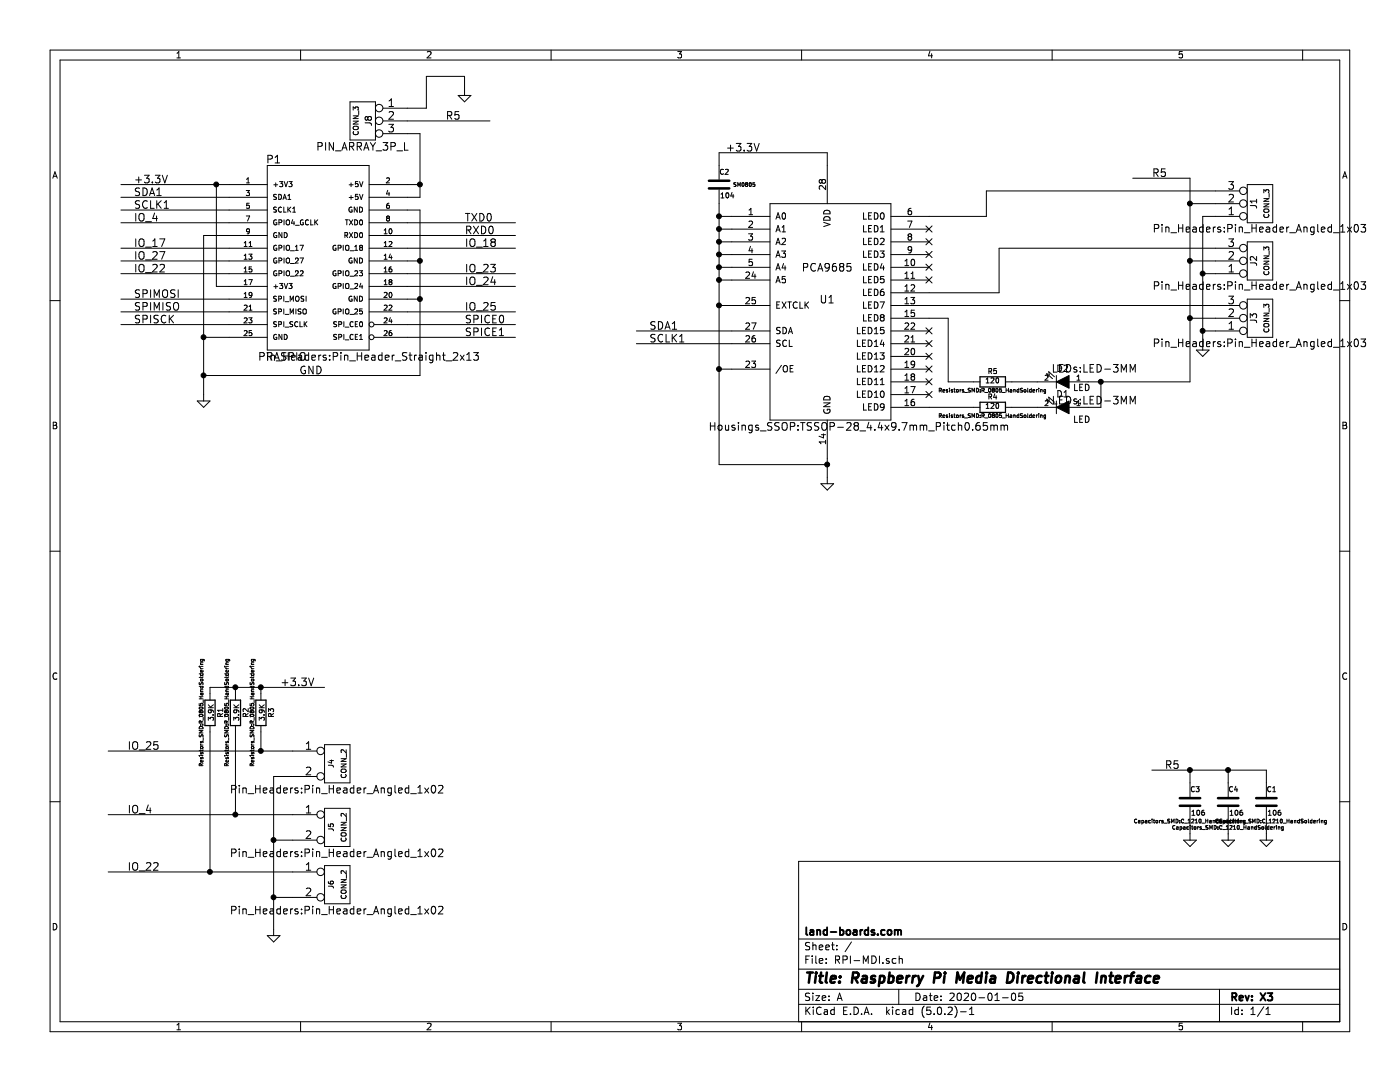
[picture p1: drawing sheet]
EESchema Schematic File Version 4
LIBS:RPI-MDI-cache
EELAYER 26 0
EELAYER END
$Descr A 11000 8500
encoding utf-8
Sheet 1 1
Title "Raspberry Pi Media Directional Interface"
Date "2020-01-05"
Rev "X3"
Comp "land-boards.com"
Comment1 ""
Comment2 ""
Comment3 ""
Comment4 ""
$EndDescr
$Comp
L RPI-MDI-rescue:RASPIO P1
U 1 1
P 2500 2050
F 0 "P1" H 2150 2850 60  0000 C CNN
F 1 "RASPIO" H 2250 1300 60  0000 C CNN
F 2 "Pin_Headers:Pin_Header_Straight_2x13" H 2900 1300 60  0000 C CNN
F 3 "" H 2500 2050 60  0000 C CNN
	1    2500 2050
	1    0    0    -1  
$EndComp
Text Label 2350 2950 0    60   ~ 0
GND
Text Label 1050 1450 0    60   ~ 0
+3.3V
Text Label 1050 1550 0    60   ~ 0
SDA1
Text Label 1050 1650 0    60   ~ 0
SCLK1
Text Label 1050 1750 0    60   ~ 0
IO_4
Text Label 3650 1750 0    60   ~ 0
TXD0
Text Label 3650 1850 0    60   ~ 0
RXD0
Text Label 3650 1950 0    60   ~ 0
IO_18
Text Label 3650 2150 0    60   ~ 0
IO_23
Text Label 3650 2250 0    60   ~ 0
IO_24
Text Label 1050 1950 0    60   ~ 0
IO_17
Text Label 1050 2050 0    60   ~ 0
IO_27
Text Label 1050 2150 0    60   ~ 0
IO_22
Text Label 3650 2450 0    60   ~ 0
IO_25
Text Label 1050 2350 0    60   ~ 0
SPIMOSI
Text Label 1050 2450 0    60   ~ 0
SPIMISO
Text Label 1050 2550 0    60   ~ 0
SPISCK
Text Label 3650 2550 0    60   ~ 0
SPICE0
Text Label 3650 2650 0    60   ~ 0
SPICE1
Text Label 5100 2600 0    60   ~ 0
SDA1
Text Label 5100 2700 0    60   ~ 0
SCLK1
Text Label 3500 950  0    60   ~ 0
R5
$Comp
L RPI-MDI-rescue:CONN_3 J1
U 1 1
P 9900 1600
F 0 "J1" V 9850 1600 50  0000 C CNN
F 1 "CONN_3" V 9950 1600 40  0000 C CNN
F 2 "Pin_Headers:Pin_Header_Angled_1x03" H 9900 1800 60  0000 C CNN
F 3 "" H 9900 1600 60  0000 C CNN
	1    9900 1600
	1    0    0    1   
$EndComp
$Comp
L RPI-MDI-rescue:CONN_3 J2
U 1 1
P 9900 2050
F 0 "J2" V 9850 2050 50  0000 C CNN
F 1 "CONN_3" V 9950 2050 40  0000 C CNN
F 2 "Pin_Headers:Pin_Header_Angled_1x03" H 9900 2250 60  0000 C CNN
F 3 "" H 9900 2050 60  0000 C CNN
	1    9900 2050
	1    0    0    1   
$EndComp
$Comp
L RPI-MDI-rescue:CONN_3 J3
U 1 1
P 9900 2500
F 0 "J3" V 9850 2500 50  0000 C CNN
F 1 "CONN_3" V 9950 2500 40  0000 C CNN
F 2 "Pin_Headers:Pin_Header_Angled_1x03" H 9900 2700 60  0000 C CNN
F 3 "" H 9900 2500 60  0000 C CNN
	1    9900 2500
	1    0    0    1   
$EndComp
$Comp
L RPI-MDI-rescue:PCA9685 U1
U 1 1
P 6500 2350
F 0 "U1" H 6500 2350 60  0000 C CNN
F 1 "PCA9685" H 6500 2600 60  0000 C CNN
F 2 "Housings_SSOP:TSSOP-28_4.4x9.7mm_Pitch0.65mm" H 6750 1350 60  0000 C CNN
F 3 "" H 6500 2350 60  0000 C CNN
	1    6500 2350
	1    0    0    -1  
$EndComp
$Comp
L power:GND #PWR01
U 1 1
P 6500 3750
F 0 "#PWR01" H 6500 3750 30  0001 C CNN
F 1 "GND" H 6500 3680 30  0001 C CNN
F 2 "" H 6500 3750 60  0000 C CNN
F 3 "" H 6500 3750 60  0000 C CNN
	1    6500 3750
	1    0    0    -1  
$EndComp
$Comp
L power:GND #PWR02
U 1 1
P 1600 3100
F 0 "#PWR02" H 1600 3100 30  0001 C CNN
F 1 "GND" H 1600 3030 30  0001 C CNN
F 2 "" H 1600 3100 60  0000 C CNN
F 3 "" H 1600 3100 60  0000 C CNN
	1    1600 3100
	1    0    0    -1  
$EndComp
$Comp
L RPI-MDI-rescue:CONN_2 J4
U 1 1
P 2650 6000
F 0 "J4" V 2600 6000 40  0000 C CNN
F 1 "CONN_2" V 2700 6000 40  0000 C CNN
F 2 "Pin_Headers:Pin_Header_Angled_1x02" H 2650 5800 60  0000 C CNN
F 3 "" H 2650 6000 60  0000 C CNN
	1    2650 6000
	1    0    0    -1  
$EndComp
$Comp
L RPI-MDI-rescue:CONN_2 J5
U 1 1
P 2650 6500
F 0 "J5" V 2600 6500 40  0000 C CNN
F 1 "CONN_2" V 2700 6500 40  0000 C CNN
F 2 "Pin_Headers:Pin_Header_Angled_1x02" H 2650 6300 60  0000 C CNN
F 3 "" H 2650 6500 60  0000 C CNN
	1    2650 6500
	1    0    0    -1  
$EndComp
$Comp
L RPI-MDI-rescue:CONN_2 J6
U 1 1
P 2650 6950
F 0 "J6" V 2600 6950 40  0000 C CNN
F 1 "CONN_2" V 2700 6950 40  0000 C CNN
F 2 "Pin_Headers:Pin_Header_Angled_1x02" H 2650 6750 60  0000 C CNN
F 3 "" H 2650 6950 60  0000 C CNN
	1    2650 6950
	1    0    0    -1  
$EndComp
$Comp
L Device:R R3
U 1 1
P 2050 5600
F 0 "R3" V 2130 5600 40  0000 C CNN
F 1 "3.9K" V 2057 5601 40  0000 C CNN
F 2 "Resistors_SMD:R_0805_HandSoldering" V 1980 5600 30  0000 C CNN
F 3 "~" H 2050 5600 30  0000 C CNN
	1    2050 5600
	1    0    0    -1  
$EndComp
$Comp
L Device:R R2
U 1 1
P 1850 5600
F 0 "R2" V 1930 5600 40  0000 C CNN
F 1 "3.9K" V 1857 5601 40  0000 C CNN
F 2 "Resistors_SMD:R_0805_HandSoldering" V 1780 5600 30  0000 C CNN
F 3 "~" H 1850 5600 30  0000 C CNN
	1    1850 5600
	1    0    0    -1  
$EndComp
$Comp
L Device:R R1
U 1 1
P 1650 5600
F 0 "R1" V 1730 5600 40  0000 C CNN
F 1 "3.9K" V 1657 5601 40  0000 C CNN
F 2 "Resistors_SMD:R_0805_HandSoldering" V 1580 5600 30  0000 C CNN
F 3 "~" H 1650 5600 30  0000 C CNN
	1    1650 5600
	1    0    0    -1  
$EndComp
Text Label 2200 5400 0    60   ~ 0
+3.3V
$Comp
L power:GND #PWR03
U 1 1
P 2150 7300
F 0 "#PWR03" H 2150 7300 30  0001 C CNN
F 1 "GND" H 2150 7230 30  0001 C CNN
F 2 "" H 2150 7300 60  0000 C CNN
F 3 "" H 2150 7300 60  0000 C CNN
	1    2150 7300
	1    0    0    -1  
$EndComp
Text Label 1000 6850 0    60   ~ 0
IO_22
$Comp
L Device:R R4
U 1 1
P 7800 3200
F 0 "R4" V 7880 3200 40  0000 C CNN
F 1 "120" V 7807 3201 40  0000 C CNN
F 2 "Resistors_SMD:R_0805_HandSoldering" V 7730 3200 30  0000 C CNN
F 3 "~" H 7800 3200 30  0000 C CNN
	1    7800 3200
	0    -1   -1   0   
$EndComp
$Comp
L Device:R R5
U 1 1
P 7800 3000
F 0 "R5" V 7880 3000 40  0000 C CNN
F 1 "120" V 7807 3001 40  0000 C CNN
F 2 "Resistors_SMD:R_0805_HandSoldering" V 7730 3000 30  0000 C CNN
F 3 "~" H 7800 3000 30  0000 C CNN
	1    7800 3000
	0    -1   -1   0   
$EndComp
$Comp
L RPI-MDI-rescue:LED D1
U 1 1
P 8350 3200
F 0 "D1" H 8350 3100 50  0000 C CNN
F 1 "LED" H 8200 3300 50  0000 C CNN
F 2 "LEDs:LED-3MM" H 8100 3150 60  0000 C CNN
F 3 "~" H 8350 3200 60  0000 C CNN
	1    8350 3200
	-1   0    0    1   
$EndComp
$Comp
L RPI-MDI-rescue:LED D2
U 1 1
P 8350 3000
F 0 "D2" H 8350 2900 50  0000 C CNN
F 1 "LED" H 8200 3050 50  0000 C CNN
F 2 "LEDs:LED-3MM" H 8100 2900 60  0000 C CNN
F 3 "~" H 8350 3000 60  0000 C CNN
	1    8350 3000
	-1   0    0    1   
$EndComp
Text Label 1000 5900 0    60   ~ 0
IO_25
Text Label 1000 6400 0    60   ~ 0
IO_4
$Comp
L Device:C C1
U 1 1
P 9950 6300
F 0 "C1" H 9950 6400 40  0000 L CNN
F 1 "106" H 9956 6215 40  0000 L CNN
F 2 "Capacitors_SMD:C_1210_HandSoldering" H 9988 6150 30  0000 C CNN
F 3 "~" H 9950 6300 60  0000 C CNN
	1    9950 6300
	1    0    0    -1  
$EndComp
Text Label 9150 6050 0    60   ~ 0
R5
$Comp
L power:GND #PWR04
U 1 1
P 9950 6550
F 0 "#PWR04" H 9950 6550 30  0001 C CNN
F 1 "GND" H 9950 6480 30  0001 C CNN
F 2 "" H 9950 6550 60  0000 C CNN
F 3 "" H 9950 6550 60  0000 C CNN
	1    9950 6550
	1    0    0    -1  
$EndComp
Text Label 5700 1200 0    60   ~ 0
+3.3V
Text Label 9050 1400 0    60   ~ 0
R5
$Comp
L power:GND #PWR05
U 1 1
P 9450 2700
F 0 "#PWR05" H 9450 2700 30  0001 C CNN
F 1 "GND" H 9450 2630 30  0001 C CNN
F 2 "" H 9450 2700 60  0000 C CNN
F 3 "" H 9450 2700 60  0000 C CNN
	1    9450 2700
	1    0    0    -1  
$EndComp
$Comp
L Device:C C2
U 1 1
P 5650 1450
F 0 "C2" H 5650 1550 40  0000 L CNN
F 1 "104" H 5656 1365 40  0000 L CNN
F 2 "SM0805" H 5850 1450 30  0000 C CNN
F 3 "~" H 5650 1450 60  0000 C CNN
	1    5650 1450
	1    0    0    -1  
$EndComp
$Comp
L Device:C C4
U 1 1
P 9650 6300
F 0 "C4" H 9650 6400 40  0000 L CNN
F 1 "106" H 9656 6215 40  0000 L CNN
F 2 "Capacitors_SMD:C_1210_HandSoldering" H 9650 6100 30  0000 C CNN
F 3 "~" H 9650 6300 60  0000 C CNN
	1    9650 6300
	1    0    0    -1  
$EndComp
$Comp
L power:GND #PWR06
U 1 1
P 9650 6550
F 0 "#PWR06" H 9650 6550 30  0001 C CNN
F 1 "GND" H 9650 6480 30  0001 C CNN
F 2 "" H 9650 6550 60  0000 C CNN
F 3 "" H 9650 6550 60  0000 C CNN
	1    9650 6550
	1    0    0    -1  
$EndComp
$Comp
L Device:C C3
U 1 1
P 9350 6300
F 0 "C3" H 9350 6400 40  0000 L CNN
F 1 "106" H 9356 6215 40  0000 L CNN
F 2 "Capacitors_SMD:C_1210_HandSoldering" H 9350 6150 30  0000 C CNN
F 3 "~" H 9350 6300 60  0000 C CNN
	1    9350 6300
	1    0    0    -1  
$EndComp
$Comp
L power:GND #PWR07
U 1 1
P 9350 6550
F 0 "#PWR07" H 9350 6550 30  0001 C CNN
F 1 "GND" H 9350 6480 30  0001 C CNN
F 2 "" H 9350 6550 60  0000 C CNN
F 3 "" H 9350 6550 60  0000 C CNN
	1    9350 6550
	1    0    0    -1  
$EndComp
$Comp
L RPI-MDI-rescue:CONN_3 J8
U 1 1
P 2850 950
F 0 "J8" V 2800 950 50  0000 C CNN
F 1 "CONN_3" V 2900 950 40  0000 C CNN
F 2 "PIN_ARRAY_3P_L" H 2850 750 60  0000 C CNN
F 3 "" H 2850 950 60  0000 C CNN
	1    2850 950 
	-1   0    0    -1  
$EndComp
Wire Wire Line
	3650 700  3650 600 
Wire Wire Line
	3650 600  3350 600 
Wire Wire Line
	3350 600  3350 850 
Wire Wire Line
	3350 850  3200 850 
Wire Wire Line
	3200 1050 3300 1050
Wire Wire Line
	9350 3000 9350 2500
Wire Wire Line
	9350 2500 9550 2500
Connection ~ 9350 1600
Wire Wire Line
	9550 1600 9350 1600
Connection ~ 8650 3000
Wire Wire Line
	8650 3200 8650 3000
Connection ~ 9350 2500
Connection ~ 9350 6050
Connection ~ 9650 6050
Wire Wire Line
	9350 6450 9350 6550
Wire Wire Line
	9350 6150 9350 6050
Wire Wire Line
	9650 6450 9650 6550
Wire Wire Line
	9650 6050 9650 6150
Wire Wire Line
	5650 1300 5650 1200
Connection ~ 5650 1700
Wire Wire Line
	8650 3200 8550 3200
Wire Wire Line
	9350 1400 8900 1400
Wire Wire Line
	5650 1200 6500 1200
Wire Wire Line
	6500 1200 6500 1300
Wire Wire Line
	9050 6050 9350 6050
Wire Wire Line
	9950 6450 9950 6550
Wire Wire Line
	9950 6050 9950 6150
Wire Wire Line
	7450 2500 7300 2500
Wire Wire Line
	7850 2300 7850 1950
Wire Wire Line
	7300 2300 7850 2300
Wire Wire Line
	7300 2400 9550 2400
Connection ~ 5650 2900
Wire Wire Line
	5650 2900 5750 2900
Connection ~ 5650 2400
Wire Wire Line
	5650 2400 5750 2400
Connection ~ 5650 2200
Wire Wire Line
	5650 2200 5750 2200
Connection ~ 5650 2100
Wire Wire Line
	5650 2100 5750 2100
Connection ~ 5650 2000
Wire Wire Line
	5650 2000 5750 2000
Connection ~ 5650 1900
Wire Wire Line
	5650 1900 5750 1900
Connection ~ 5650 1800
Wire Wire Line
	5650 1800 5750 1800
Connection ~ 6500 3650
Wire Wire Line
	5650 1700 5750 1700
Wire Wire Line
	5650 1600 5650 1700
Wire Wire Line
	5650 3650 6500 3650
Wire Wire Line
	7950 3000 8150 3000
Wire Wire Line
	7950 3200 8150 3200
Wire Wire Line
	7450 3000 7450 2500
Wire Wire Line
	7650 3000 7450 3000
Wire Wire Line
	7300 3200 7650 3200
Wire Wire Line
	7850 1950 9550 1950
Wire Wire Line
	7750 1500 9550 1500
Wire Wire Line
	7750 1700 7750 1500
Wire Wire Line
	7300 1700 7750 1700
Connection ~ 1650 6850
Connection ~ 1850 6400
Connection ~ 2050 5900
Connection ~ 2150 6600
Wire Wire Line
	2300 6600 2150 6600
Connection ~ 2150 7050
Wire Wire Line
	2150 7050 2300 7050
Wire Wire Line
	2150 6100 2150 6600
Wire Wire Line
	2300 6100 2150 6100
Wire Wire Line
	1650 6850 1650 5750
Wire Wire Line
	850  6850 1650 6850
Wire Wire Line
	1850 6400 1850 5750
Wire Wire Line
	850  6400 1850 6400
Wire Wire Line
	2050 5900 2050 5750
Wire Wire Line
	850  5900 2050 5900
Connection ~ 2050 5400
Wire Wire Line
	2050 5400 2050 5450
Connection ~ 1850 5400
Wire Wire Line
	1850 5450 1850 5400
Wire Wire Line
	1650 5400 1650 5450
Wire Wire Line
	1650 5400 1850 5400
Connection ~ 1600 2950
Wire Wire Line
	6500 3600 6500 3650
Connection ~ 9350 2050
Wire Wire Line
	9350 2050 9550 2050
Connection ~ 9450 2150
Wire Wire Line
	9450 2150 9550 2150
Connection ~ 9450 2600
Wire Wire Line
	9450 2600 9550 2600
Wire Wire Line
	9450 1700 9450 2150
Wire Wire Line
	9550 1700 9450 1700
Wire Wire Line
	5750 2700 5000 2700
Wire Wire Line
	5750 2600 5000 2600
Connection ~ 3300 2350
Wire Wire Line
	3300 2350 3200 2350
Connection ~ 3300 2050
Wire Wire Line
	3200 2050 3300 2050
Connection ~ 1600 2650
Wire Wire Line
	3300 1650 3200 1650
Wire Wire Line
	3300 1650 3300 2050
Wire Wire Line
	3300 2950 1600 2950
Wire Wire Line
	1600 2650 1800 2650
Wire Wire Line
	1600 1850 1600 2650
Wire Wire Line
	1800 1850 1600 1850
Wire Wire Line
	1700 2250 1800 2250
Wire Wire Line
	1700 1450 1700 2250
Connection ~ 3300 1450
Wire Wire Line
	3300 1550 3200 1550
Wire Wire Line
	3300 1050 3300 1450
Wire Wire Line
	3200 1450 3300 1450
Wire Wire Line
	4050 2650 3200 2650
Wire Wire Line
	4050 2550 3200 2550
Wire Wire Line
	4050 2450 3200 2450
Wire Wire Line
	4050 2250 3200 2250
Wire Wire Line
	4050 2150 3200 2150
Wire Wire Line
	4050 1950 3200 1950
Wire Wire Line
	4050 1850 3200 1850
Wire Wire Line
	4050 1750 3200 1750
Wire Wire Line
	1800 2550 950  2550
Wire Wire Line
	1800 2450 950  2450
Wire Wire Line
	1800 2350 950  2350
Wire Wire Line
	1800 1550 950  1550
Wire Wire Line
	1800 2150 950  2150
Wire Wire Line
	1800 2050 950  2050
Wire Wire Line
	1800 1950 950  1950
Wire Wire Line
	1800 1750 950  1750
Wire Wire Line
	1800 1650 950  1650
Connection ~ 1700 1450
Wire Wire Line
	950  1450 1700 1450
$Comp
L power:GND #PWR08
U 1 1
P 3650 700
F 0 "#PWR08" H 3650 700 30  0001 C CNN
F 1 "GND" H 3650 630 30  0001 C CNN
F 2 "" H 3650 700 60  0000 C CNN
F 3 "" H 3650 700 60  0000 C CNN
	1    3650 700 
	1    0    0    -1  
$EndComp
Wire Wire Line
	3850 950  3200 950 
Wire Wire Line
	8550 3000 8650 3000
NoConn ~ 7300 3100
NoConn ~ 7300 3000
NoConn ~ 7300 2900
NoConn ~ 7300 2800
NoConn ~ 7300 2700
NoConn ~ 7300 2600
NoConn ~ 7300 2200
NoConn ~ 7300 2100
NoConn ~ 7300 2000
NoConn ~ 7300 1900
NoConn ~ 7300 1800
Wire Wire Line
	9350 1600 9350 1400
Wire Wire Line
	8650 3000 9350 3000
Wire Wire Line
	9350 2500 9350 2050
Wire Wire Line
	9350 6050 9650 6050
Wire Wire Line
	9650 6050 9950 6050
Wire Wire Line
	5650 1700 5650 1800
Wire Wire Line
	5650 2900 5650 3650
Wire Wire Line
	5650 2400 5650 2900
Wire Wire Line
	5650 2200 5650 2400
Wire Wire Line
	5650 2100 5650 2200
Wire Wire Line
	5650 2000 5650 2100
Wire Wire Line
	5650 1900 5650 2000
Wire Wire Line
	5650 1800 5650 1900
Wire Wire Line
	6500 3650 6500 3750
Wire Wire Line
	1650 6850 2300 6850
Wire Wire Line
	1850 6400 2300 6400
Wire Wire Line
	2050 5900 2300 5900
Wire Wire Line
	2150 6600 2150 7050
Wire Wire Line
	2150 7050 2150 7300
Wire Wire Line
	2050 5400 2550 5400
Wire Wire Line
	1850 5400 2050 5400
Wire Wire Line
	1600 2950 1600 3100
Wire Wire Line
	9350 2050 9350 1600
Wire Wire Line
	9450 2150 9450 2600
Wire Wire Line
	9450 2600 9450 2700
Wire Wire Line
	3300 2350 3300 2950
Wire Wire Line
	3300 2050 3300 2350
Wire Wire Line
	1600 2650 1600 2950
Wire Wire Line
	3300 1450 3300 1550
Wire Wire Line
	1700 1450 1800 1450
$EndSCHEMATC
